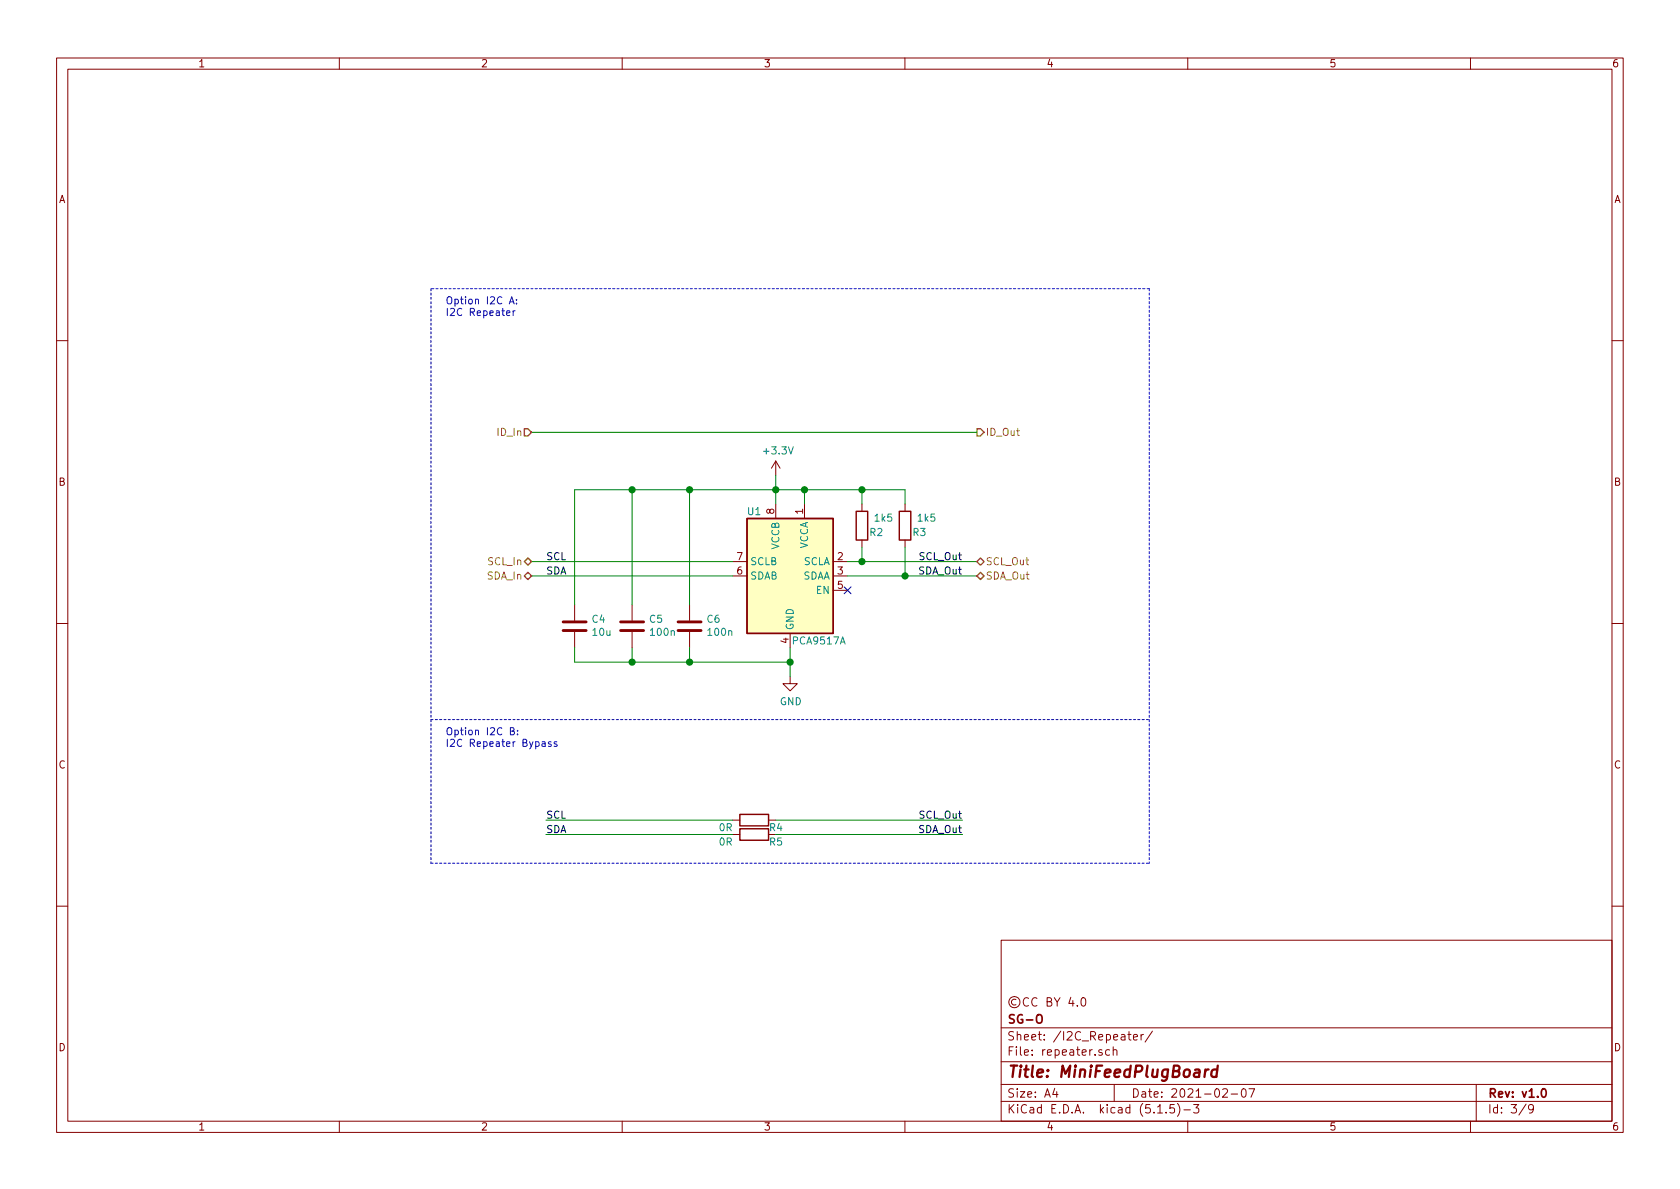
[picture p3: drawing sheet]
EESchema Schematic File Version 4
EELAYER 30 0
EELAYER END
$Descr A4 11693 8268
encoding utf-8
Sheet 3 9
Title "MiniFeedPlugBoard"
Date "2021-02-07"
Rev "v1.0"
Comp "SG-O"
Comment1 "©CC BY 4.0"
Comment2 ""
Comment3 ""
Comment4 ""
$EndDescr
$Comp
L Interface:TCA9803 U?
U 1 1
P 5500 4000
AR Path="/6030E72A" Ref="U?"  Part="1" 
AR Path="/60304714/6030E72A" Ref="U1"  Part="1" 
F 0 "U1" H 5750 4450 50  0000 C CNN
F 1 "PCA9517A" H 5300 3550 50  0000 C CNN
F 2 "Package_SO:TSSOP-8_3x3mm_P0.65mm" H 6400 3550 50  0001 C CNN
F 3 "https://www.nxp.com/docs/en/data-sheet/PCA9517A.pdf" H 5200 4450 50  0001 C CNN
F 4 "C80799" H 5500 4000 50  0001 C CNN "lcsc#"
F 5 "PCA9517ADP" H 5500 4000 50  0001 C CNN "manf#"
F 6 "+i2c_a,-i2c_b" H 5500 4000 50  0001 C CNN "Config"
	1    5500 4000
	-1   0    0    -1  
$EndComp
Wire Wire Line
	5500 4500 5500 4600
NoConn ~ 5900 4100
Wire Wire Line
	5400 3500 5400 3400
Wire Wire Line
	5400 3400 5600 3400
Wire Wire Line
	5600 3400 5600 3500
Connection ~ 5400 3400
$Comp
L Device:C C?
U 1 1
P 4000 4350
AR Path="/6030E738" Ref="C?"  Part="1" 
AR Path="/60304714/6030E738" Ref="C4"  Part="1" 
F 0 "C4" H 3885 4304 50  0000 R CNN
F 1 "10u" H 3885 4395 50  0000 R CNN
F 2 "Capacitor_SMD:C_1206_3216Metric" H 4038 4200 50  0001 C CNN
F 3 "~" H 4000 4350 50  0001 C CNN
F 4 "C14860" H 4000 4350 50  0001 C CNN "lcsc#"
F 5 "CL31B106KAHNNNE" H 4000 4350 50  0001 C CNN "manf#"
F 6 "+i2c_a,-i2c_b" H 4000 4350 50  0001 C CNN "Config"
	1    4000 4350
	-1   0    0    1   
$EndComp
Wire Wire Line
	4000 4500 4000 4600
Wire Wire Line
	5900 3900 6000 3900
Wire Wire Line
	5900 4000 6300 4000
$Comp
L Device:R R?
U 1 1
P 6000 3650
AR Path="/6030E743" Ref="R?"  Part="1" 
AR Path="/60304714/6030E743" Ref="R2"  Part="1" 
F 0 "R2" H 5900 3700 50  0000 C CNN
F 1 "1k5" H 5850 3600 50  0000 C CNN
F 2 "Resistor_SMD:R_0805_2012Metric" V 5930 3650 50  0001 C CNN
F 3 "~" H 6000 3650 50  0001 C CNN
F 4 "C118217" H 6000 3650 50  0001 C CNN "lcsc#"
F 5 "TC0525F1501T5E" H 6000 3650 50  0001 C CNN "manf#"
F 6 "+i2c_a,-i2c_b" H 6000 3650 50  0001 C CNN "Config"
	1    6000 3650
	-1   0    0    1   
$EndComp
Wire Wire Line
	5600 3400 6000 3400
Wire Wire Line
	6300 3400 6300 3500
Connection ~ 5600 3400
Wire Wire Line
	6000 3500 6000 3400
Connection ~ 6000 3400
Wire Wire Line
	6000 3400 6300 3400
Wire Wire Line
	6000 3800 6000 3900
Wire Wire Line
	6300 3800 6300 4000
$Comp
L Device:R R?
U 1 1
P 6300 3650
AR Path="/6030E753" Ref="R?"  Part="1" 
AR Path="/60304714/6030E753" Ref="R3"  Part="1" 
F 0 "R3" H 6200 3700 50  0000 C CNN
F 1 "1k5" H 6150 3600 50  0000 C CNN
F 2 "Resistor_SMD:R_0805_2012Metric" V 6230 3650 50  0001 C CNN
F 3 "~" H 6300 3650 50  0001 C CNN
F 4 "C118217" H 6300 3650 50  0001 C CNN "lcsc#"
F 5 "TC0525F1501T5E" H 6300 3650 50  0001 C CNN "manf#"
F 6 "+i2c_a,-i2c_b" H 6300 3650 50  0001 C CNN "Config"
	1    6300 3650
	-1   0    0    1   
$EndComp
$Comp
L Device:C C?
U 1 1
P 4400 4350
AR Path="/6030E75B" Ref="C?"  Part="1" 
AR Path="/60304714/6030E75B" Ref="C5"  Part="1" 
F 0 "C5" H 4285 4304 50  0000 R CNN
F 1 "100n" H 4285 4395 50  0000 R CNN
F 2 "Capacitor_SMD:C_0603_1608Metric" H 4438 4200 50  0001 C CNN
F 3 "~" H 4400 4350 50  0001 C CNN
F 4 "C1591" H 4400 4350 50  0001 C CNN "lcsc#"
F 5 "CL10B104KB8NNNC" H 4400 4350 50  0001 C CNN "manf#"
F 6 "+i2c_a,-i2c_b" H 4400 4350 50  0001 C CNN "Config"
	1    4400 4350
	-1   0    0    1   
$EndComp
$Comp
L Device:C C?
U 1 1
P 4800 4350
AR Path="/6030E763" Ref="C?"  Part="1" 
AR Path="/60304714/6030E763" Ref="C6"  Part="1" 
F 0 "C6" H 4685 4304 50  0000 R CNN
F 1 "100n" H 4685 4395 50  0000 R CNN
F 2 "Capacitor_SMD:C_0603_1608Metric" H 4838 4200 50  0001 C CNN
F 3 "~" H 4800 4350 50  0001 C CNN
F 4 "C1591" H 4800 4350 50  0001 C CNN "lcsc#"
F 5 "CL10B104KB8NNNC" H 4800 4350 50  0001 C CNN "manf#"
F 6 "+i2c_a,-i2c_b" H 4800 4350 50  0001 C CNN "Config"
	1    4800 4350
	-1   0    0    1   
$EndComp
Wire Wire Line
	4000 3400 4400 3400
Wire Wire Line
	4000 4600 4400 4600
Wire Wire Line
	4400 4200 4400 3400
Connection ~ 4400 3400
Wire Wire Line
	4400 3400 4800 3400
Wire Wire Line
	4800 4200 4800 3400
Connection ~ 4800 3400
Wire Wire Line
	4800 3400 5400 3400
Wire Wire Line
	4400 4500 4400 4600
Connection ~ 4400 4600
Wire Wire Line
	4400 4600 4800 4600
Wire Wire Line
	4800 4500 4800 4600
Connection ~ 4800 4600
Wire Wire Line
	4800 4600 5500 4600
Wire Wire Line
	4000 3400 4000 4200
$Comp
L power:GND #PWR?
U 1 1
P 5500 4700
AR Path="/602038B9/6030E778" Ref="#PWR?"  Part="1" 
AR Path="/6030E778" Ref="#PWR?"  Part="1" 
AR Path="/60304714/6030E778" Ref="#PWR011"  Part="1" 
F 0 "#PWR011" H 5500 4450 50  0001 C CNN
F 1 "GND" H 5505 4527 50  0000 C CNN
F 2 "" H 5500 4700 50  0001 C CNN
F 3 "" H 5500 4700 50  0001 C CNN
	1    5500 4700
	1    0    0    -1  
$EndComp
Wire Wire Line
	5500 4600 5500 4700
Connection ~ 5500 4600
$Comp
L power:+3.3V #PWR?
U 1 1
P 5400 3300
AR Path="/602038B9/6030E780" Ref="#PWR?"  Part="1" 
AR Path="/6030E780" Ref="#PWR?"  Part="1" 
AR Path="/60304714/6030E780" Ref="#PWR010"  Part="1" 
F 0 "#PWR010" H 5400 3150 50  0001 C CNN
F 1 "+3.3V" H 5415 3473 50  0000 C CNN
F 2 "" H 5400 3300 50  0001 C CNN
F 3 "" H 5400 3300 50  0001 C CNN
	1    5400 3300
	1    0    0    -1  
$EndComp
Wire Wire Line
	5400 3400 5400 3300
Text HLabel 3700 3900 0    50   BiDi ~ 0
SCL_In
Text HLabel 3700 4000 0    50   BiDi ~ 0
SDA_In
Text HLabel 6800 3900 2    50   BiDi ~ 0
SCL_Out
Text HLabel 6800 4000 2    50   BiDi ~ 0
SDA_Out
Wire Wire Line
	6300 4000 6800 4000
Connection ~ 6300 4000
Wire Wire Line
	6000 3900 6800 3900
Connection ~ 6000 3900
Wire Wire Line
	3700 3900 5100 3900
Wire Wire Line
	3700 4000 5100 4000
Text HLabel 3700 3000 0    50   Input ~ 0
ID_In
Text HLabel 6800 3000 2    50   Output ~ 0
ID_Out
Wire Wire Line
	6800 3000 3700 3000
Text Label 6700 3900 2    50   ~ 0
SCL_Out
Text Label 6700 4000 2    50   ~ 0
SDA_Out
Text Label 3800 3900 0    50   ~ 0
SCL
Text Label 3800 4000 0    50   ~ 0
SDA
Wire Wire Line
	3800 5700 5100 5700
Wire Wire Line
	3800 5800 5100 5800
Text Label 3800 5700 0    50   ~ 0
SCL
Text Label 3800 5800 0    50   ~ 0
SDA
Wire Wire Line
	5400 5800 6700 5800
Wire Wire Line
	5400 5700 6700 5700
Text Label 6700 5700 2    50   ~ 0
SCL_Out
Text Label 6700 5800 2    50   ~ 0
SDA_Out
$Comp
L Device:R R?
U 1 1
P 5250 5700
AR Path="/5FE0391C/603F94C1" Ref="R?"  Part="1" 
AR Path="/5FE0881D/603F94C1" Ref="R?"  Part="1" 
AR Path="/603F94C1" Ref="R?"  Part="1" 
AR Path="/5FC5F106/603F94C1" Ref="R?"  Part="1" 
AR Path="/60357A0D/603F94C1" Ref="R?"  Part="1" 
AR Path="/60304714/603F94C1" Ref="R4"  Part="1" 
F 0 "R4" V 5300 5800 50  0000 L CNN
F 1 "0R" V 5300 5450 50  0000 L CNN
F 2 "Resistor_SMD:R_0603_1608Metric" V 5180 5700 50  0001 C CNN
F 3 "~" H 5250 5700 50  0001 C CNN
F 4 "C163836" H 5250 5700 50  0001 C CNN "lcsc#"
F 5 "WR06X0000FTL" H 5250 5700 50  0001 C CNN "manf#"
F 6 "-i2c_a,+i2c_b" V 5250 5700 50  0001 C CNN "Config"
	1    5250 5700
	0    1    1    0   
$EndComp
$Comp
L Device:R R?
U 1 1
P 5250 5800
AR Path="/5FE0391C/603F94C9" Ref="R?"  Part="1" 
AR Path="/5FE0881D/603F94C9" Ref="R?"  Part="1" 
AR Path="/603F94C9" Ref="R?"  Part="1" 
AR Path="/5FC5F106/603F94C9" Ref="R?"  Part="1" 
AR Path="/60357A0D/603F94C9" Ref="R?"  Part="1" 
AR Path="/60304714/603F94C9" Ref="R5"  Part="1" 
F 0 "R5" V 5300 5900 50  0000 L CNN
F 1 "0R" V 5300 5550 50  0000 L CNN
F 2 "Resistor_SMD:R_0603_1608Metric" V 5180 5800 50  0001 C CNN
F 3 "~" H 5250 5800 50  0001 C CNN
F 4 "C163836" H 5250 5800 50  0001 C CNN "lcsc#"
F 5 "WR06X0000FTL" H 5250 5800 50  0001 C CNN "manf#"
F 6 "-i2c_a,+i2c_b" V 5250 5800 50  0001 C CNN "Config"
	1    5250 5800
	0    1    1    0   
$EndComp
Wire Notes Line
	3000 5000 8000 5000
Wire Notes Line
	8000 2000 3000 2000
Wire Notes Line
	3000 6000 8000 6000
Wire Notes Line
	3000 2000 3000 6000
Wire Notes Line
	8000 2000 8000 6000
Text Notes 3100 2200 0    50   ~ 0
Option I2C A:\nI2C Repeater
Text Notes 3100 5200 0    50   ~ 0
Option I2C B:\nI2C Repeater Bypass
$EndSCHEMATC
